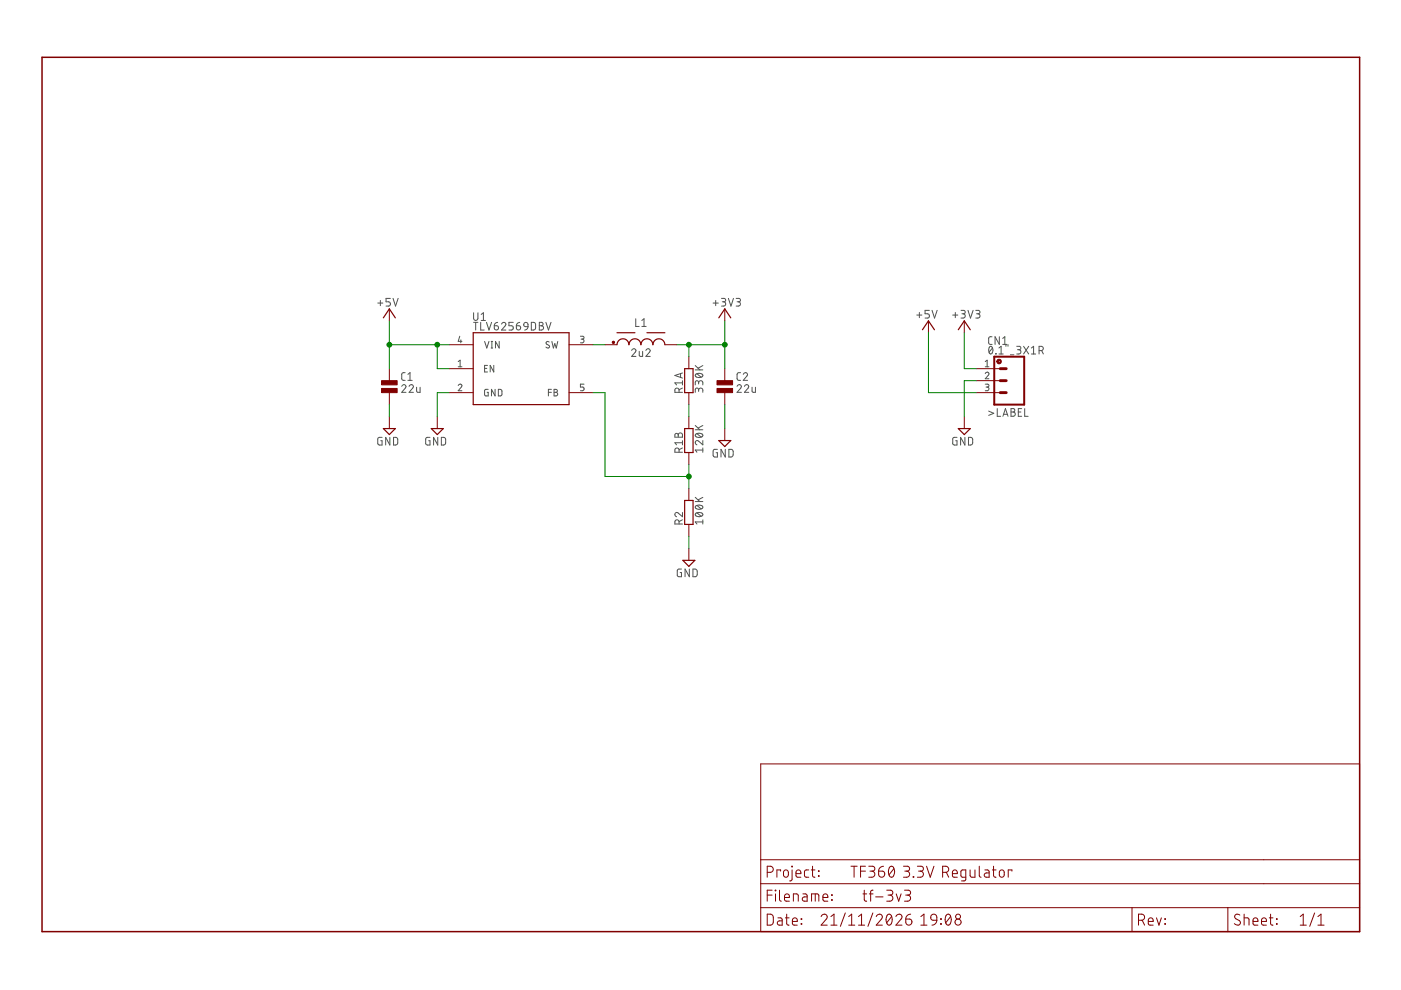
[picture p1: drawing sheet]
<?xml version="1.0" encoding="utf-8"?>
<!DOCTYPE eagle SYSTEM "eagle.dtd">
<eagle version="9.0.1">
<drawing>
<settings>
<setting alwaysvectorfont="yes"/>
<setting verticaltext="up"/>
</settings>
<grid distance="2.54" unitdist="mm" unit="mm" style="lines" multiple="1" display="yes" altdistance="0.254" altunitdist="mm" altunit="mm"/>
<schematic xreflabel="%F%N/%S.%C%R" xrefpart="/%S.%C%R">
<libraries>
<library name="jc-connectors">
<symbols>
<symbol name="CONN_3X1">
<wire x1="-3.81" y1="5.08" x2="2.54" y2="5.08" width="0.4064" layer="94"/>
<wire x1="-1.27" y1="-2.54" x2="-2.54" y2="-2.54" width="0.6096" layer="94"/>
<wire x1="-1.27" y1="0" x2="-2.54" y2="0" width="0.6096" layer="94"/>
<wire x1="-1.27" y1="2.54" x2="-2.54" y2="2.54" width="0.6096" layer="94"/>
<wire x1="2.54" y1="-5.08" x2="2.54" y2="5.08" width="0.4064" layer="94"/>
<wire x1="-3.81" y1="5.08" x2="-3.81" y2="-5.08" width="0.4064" layer="94"/>
<wire x1="2.54" y1="-5.08" x2="-3.81" y2="-5.08" width="0.4064" layer="94"/>
<text x="-5.08" y="5.588" size="1.778" layer="96">&gt;VALUE</text>
<text x="-5.08" y="7.62" size="1.778" layer="95">&gt;NAME</text>
<pin name="1" x="-7.62" y="2.54" visible="pad" length="middle" direction="pas" swaplevel="1"/>
<pin name="2" x="-7.62" y="0" visible="pad" length="middle" direction="pas" swaplevel="1"/>
<pin name="3" x="-7.62" y="-2.54" visible="pad" length="middle" direction="pas" swaplevel="1"/>
<circle x="-2.794" y="4.064" radius="0.359209375" width="0.254" layer="94"/>
<text x="-5.08" y="-7.62" size="1.778" layer="95">&gt;LABEL</text>
</symbol>
</symbols>
<devicesets>
<deviceset name="0.1&quot;_3X1" prefix="CN">
<gates>
<gate name="G$1" symbol="CONN_3X1" x="2.54" y="0"/>
</gates>
<devices>
<device name="R" package="0.1&quot;_3X1-ROUND">
<connects>
<connect gate="G$1" pin="1" pad="1"/>
<connect gate="G$1" pin="2" pad="2"/>
<connect gate="G$1" pin="3" pad="3"/>
</connects>
<technologies>
<technology name=""/>
</technologies>
</device>
</devices>
</deviceset>
</devicesets>
</library>
<library name="jc-supplies">
<symbols>
<symbol name="+5V">
<wire x1="1.27" y1="-1.905" x2="0" y2="0" width="0.254" layer="94"/>
<wire x1="0" y1="0" x2="-1.27" y2="-1.905" width="0.254" layer="94"/>
<text x="-2.54" y="0.508" size="1.778" layer="96">&gt;VALUE</text>
<pin name="+5V" x="0" y="-2.54" visible="off" length="short" direction="sup" rot="R90"/>
</symbol>
<symbol name="+3V3">
<wire x1="1.27" y1="-1.905" x2="0" y2="0" width="0.254" layer="94"/>
<wire x1="0" y1="0" x2="-1.27" y2="-1.905" width="0.254" layer="94"/>
<text x="-2.54" y="0.508" size="1.778" layer="96">&gt;VALUE</text>
<pin name="+3V3" x="0" y="-2.54" visible="off" length="short" direction="sup" rot="R90"/>
</symbol>
<symbol name="GND">
<wire x1="-1.27" y1="0" x2="1.27" y2="0" width="0.254" layer="94"/>
<wire x1="1.27" y1="0" x2="0" y2="-1.27" width="0.254" layer="94"/>
<wire x1="0" y1="-1.27" x2="-1.27" y2="0" width="0.254" layer="94"/>
<text x="-2.54" y="-3.556" size="1.778" layer="96">&gt;VALUE</text>
<pin name="GND" x="0" y="2.54" visible="off" length="short" direction="sup" rot="R270"/>
</symbol>
</symbols>
<devicesets>
<deviceset name="+5V" prefix="+5V">
<gates>
<gate name="1" symbol="+5V" x="0" y="0"/>
</gates>
<devices>
<device name="">
<technologies>
<technology name=""/>
</technologies>
</device>
</devices>
</deviceset>
<deviceset name="+3V3" prefix="+3V3">
<gates>
<gate name="G$1" symbol="+3V3" x="0" y="0"/>
</gates>
<devices>
<device name="">
<technologies>
<technology name=""/>
</technologies>
</device>
</devices>
</deviceset>
<deviceset name="GND" prefix="SUPPLY">
<gates>
<gate name="GND" symbol="GND" x="0" y="0"/>
</gates>
<devices>
<device name="">
<technologies>
<technology name=""/>
</technologies>
</device>
</devices>
</deviceset>
</devicesets>
</library>
<library name="jc-vreg">
<symbols>
<symbol name="TLV62569">
<wire x1="-10.16" y1="7.62" x2="-10.16" y2="-7.62" width="0.254" layer="94"/>
<wire x1="-10.16" y1="-7.62" x2="10.16" y2="-7.62" width="0.254" layer="94"/>
<wire x1="10.16" y1="-7.62" x2="10.16" y2="7.62" width="0.254" layer="94"/>
<wire x1="10.16" y1="7.62" x2="-10.16" y2="7.62" width="0.254" layer="94"/>
<text x="-10.16" y="10.16" size="1.778" layer="95">&gt;NAME</text>
<text x="-10.16" y="8.128" size="1.778" layer="96">&gt;VALUE</text>
<pin name="VIN" x="-15.24" y="5.08" length="middle" direction="pas"/>
<pin name="SW" x="15.24" y="5.08" length="middle" direction="pas" rot="R180"/>
<pin name="GND" x="-15.24" y="-5.08" length="middle" direction="pas"/>
<pin name="EN" x="-15.24" y="0" length="middle" direction="pas"/>
<pin name="FB" x="15.24" y="-5.08" length="middle" direction="pas" rot="R180"/>
</symbol>
</symbols>
<devicesets>
<deviceset name="TLV62569" prefix="U">
<gates>
<gate name="G$1" symbol="TLV62569" x="0" y="0"/>
</gates>
<devices>
<device name="DBV" package="SOT23-5">
<connects>
<connect gate="G$1" pin="EN" pad="1"/>
<connect gate="G$1" pin="FB" pad="5"/>
<connect gate="G$1" pin="GND" pad="2"/>
<connect gate="G$1" pin="SW" pad="3"/>
<connect gate="G$1" pin="VIN" pad="4"/>
</connects>
<technologies>
<technology name=""/>
</technologies>
</device>
</devices>
</deviceset>
</devicesets>
</library>
<library name="jc-inductors">
<symbols>
<symbol name="L_GAP_POINT">
<wire x1="-5.08" y1="0" x2="-2.54" y2="0" width="0.254" layer="94" curve="-180"/>
<wire x1="-2.54" y1="0" x2="0" y2="0" width="0.254" layer="94" curve="-180"/>
<wire x1="0" y1="0" x2="2.54" y2="0" width="0.254" layer="94" curve="-180"/>
<wire x1="2.54" y1="0" x2="5.08" y2="0" width="0.254" layer="94" curve="-180"/>
<wire x1="-1.27" y1="2.54" x2="-5.08" y2="2.54" width="0.254" layer="94"/>
<wire x1="5.08" y1="2.54" x2="1.27" y2="2.54" width="0.254" layer="94"/>
<pin name="1" x="-7.62" y="0" visible="off" length="short" direction="pas"/>
<pin name="2" x="7.62" y="0" visible="off" length="short" direction="pas" rot="R180"/>
<text x="0" y="3.81" size="1.778" layer="95" align="bottom-center">&gt;NAME</text>
<text x="0" y="-2.54" size="1.778" layer="96" align="bottom-center">&gt;VALUE</text>
<circle x="-5.842" y="0.508" radius="0.127" width="0.254" layer="94"/>
</symbol>
</symbols>
<devicesets>
<deviceset name="L" prefix="L" uservalue="yes">
<gates>
<gate name="G$1" symbol="L_GAP_POINT" x="0" y="0"/>
</gates>
<devices>
<device name="TAITECH_HPC30XX" package="TAITECH_HPC30XX">
<connects>
<connect gate="G$1" pin="1" pad="P$1"/>
<connect gate="G$1" pin="2" pad="P$2"/>
</connects>
<technologies>
<technology name="-"/>
</technologies>
</device>
<device name="TAITECH_HPC2016XX" package="TAITECH_HPC2016XX">
<connects>
<connect gate="G$1" pin="1" pad="P$1"/>
<connect gate="G$1" pin="2" pad="P$2"/>
</connects>
<technologies>
<technology name="-"/>
</technologies>
</device>
<device name="TAITECH_HPC2520XX" package="TAITECH_HPC2520XX">
<connects>
<connect gate="G$1" pin="1" pad="P$1"/>
<connect gate="G$1" pin="2" pad="P$2"/>
</connects>
<technologies>
<technology name="-"/>
</technologies>
</device>
<device name="TAITECH_HPC60XX" package="TAITECH_HPC60XX">
<connects>
<connect gate="G$1" pin="1" pad="P$1"/>
<connect gate="G$1" pin="2" pad="P$2"/>
</connects>
<technologies>
<technology name="-"/>
</technologies>
</device>
<device name="0201" package="0201">
<connects>
<connect gate="G$1" pin="1" pad="1"/>
<connect gate="G$1" pin="2" pad="2"/>
</connects>
<technologies>
<technology name=""/>
</technologies>
</device>
<device name="0402" package="0402">
<connects>
<connect gate="G$1" pin="1" pad="1"/>
<connect gate="G$1" pin="2" pad="2"/>
</connects>
<technologies>
<technology name=""/>
</technologies>
</device>
<device name="0603" package="0603">
<connects>
<connect gate="G$1" pin="1" pad="1"/>
<connect gate="G$1" pin="2" pad="2"/>
</connects>
<technologies>
<technology name=""/>
</technologies>
</device>
<device name="0805" package="0805">
<connects>
<connect gate="G$1" pin="1" pad="1"/>
<connect gate="G$1" pin="2" pad="2"/>
</connects>
<technologies>
<technology name=""/>
</technologies>
</device>
<device name="SHOUHAN_CYA0630" package="SHOUHAN_CYA0630">
<connects>
<connect gate="G$1" pin="1" pad="P$1"/>
<connect gate="G$1" pin="2" pad="P$2"/>
</connects>
<technologies>
<technology name="-"/>
</technologies>
</device>
<device name="SHOUHAN_CYH125" package="SHOUHAN_CYH125">
<connects>
<connect gate="G$1" pin="1" pad="P$1"/>
<connect gate="G$1" pin="2" pad="P$2"/>
</connects>
<technologies>
<technology name="-"/>
</technologies>
</device>
<device name="COILCRAFT_LPS6225" package="COILCRAFT_LPS6225">
<connects>
<connect gate="G$1" pin="1" pad="1"/>
<connect gate="G$1" pin="2" pad="2"/>
</connects>
<technologies>
<technology name="-"/>
</technologies>
</device>
<device name="COILCRAFT_MSS5131" package="COILCRAFT_MSS5131">
<connects>
<connect gate="G$1" pin="1" pad="1"/>
<connect gate="G$1" pin="2" pad="2"/>
</connects>
<technologies>
<technology name="-"/>
</technologies>
</device>
<device name="BOURNS_SRR1260A" package="BOURNS_SRR1260A">
<connects>
<connect gate="G$1" pin="1" pad="P$1"/>
<connect gate="G$1" pin="2" pad="P$2"/>
</connects>
<technologies>
<technology name="-"/>
</technologies>
</device>
<device name="TAITECH_HPC50XX" package="TAITECH_HPC50XX">
<connects>
<connect gate="G$1" pin="1" pad="P$1"/>
<connect gate="G$1" pin="2" pad="P$2"/>
</connects>
<technologies>
<technology name="-"/>
</technologies>
</device>
<device name="ANR6028" package="ANR6028">
<connects>
<connect gate="G$1" pin="1" pad="P$1"/>
<connect gate="G$1" pin="2" pad="P$2"/>
</connects>
<technologies>
<technology name="-"/>
</technologies>
</device>
</devices>
</deviceset>
</devicesets>
</library>
<library name="jc-passive">
<symbols>
<symbol name="RES">
<wire x1="-2.54" y1="-0.889" x2="2.54" y2="-0.889" width="0.254" layer="94"/>
<wire x1="2.54" y1="0.889" x2="-2.54" y2="0.889" width="0.254" layer="94"/>
<wire x1="2.54" y1="-0.889" x2="2.54" y2="0.889" width="0.254" layer="94"/>
<wire x1="-2.54" y1="-0.889" x2="-2.54" y2="0.889" width="0.254" layer="94"/>
<text x="-2.54" y="1.27" size="1.778" layer="95">&gt;NAME</text>
<text x="-2.54" y="-1.27" size="1.778" layer="96" align="top-left">&gt;VALUE</text>
<pin name="2" x="5.08" y="0" visible="off" length="short" direction="pas" swaplevel="1" rot="R180"/>
<pin name="1" x="-5.08" y="0" visible="off" length="short" direction="pas" swaplevel="1"/>
</symbol>
<symbol name="CAP-NPOL">
<text x="2.54" y="0" size="1.778" layer="95">&gt;NAME</text>
<text x="2.54" y="-2.54" size="1.778" layer="96">&gt;VALUE</text>
<pin name="1" x="0" y="2.54" visible="off" length="short" direction="pas" swaplevel="1" rot="R270"/>
<pin name="2" x="0" y="-5.08" visible="off" length="short" direction="pas" swaplevel="1" rot="R90"/>
<rectangle x1="-1.651" y1="-2.54" x2="1.651" y2="-1.651" layer="94"/>
<rectangle x1="-1.651" y1="-0.889" x2="1.651" y2="0" layer="94" rot="R180"/>
</symbol>
</symbols>
<devicesets>
<deviceset name="RES" prefix="R" uservalue="yes">
<gates>
<gate name="G$1" symbol="RES" x="0" y="0"/>
</gates>
<devices>
<device name="SMD_0201" package="0201">
<connects>
<connect gate="G$1" pin="1" pad="1"/>
<connect gate="G$1" pin="2" pad="2"/>
</connects>
<technologies>
<technology name="-"/>
</technologies>
</device>
<device name="SMD_0402" package="0402">
<connects>
<connect gate="G$1" pin="1" pad="1"/>
<connect gate="G$1" pin="2" pad="2"/>
</connects>
<technologies>
<technology name="-"/>
</technologies>
</device>
<device name="SMD_0603" package="0603">
<connects>
<connect gate="G$1" pin="1" pad="1"/>
<connect gate="G$1" pin="2" pad="2"/>
</connects>
<technologies>
<technology name="-"/>
</technologies>
</device>
<device name="SMD_0805" package="0805">
<connects>
<connect gate="G$1" pin="1" pad="1"/>
<connect gate="G$1" pin="2" pad="2"/>
</connects>
<technologies>
<technology name="-"/>
</technologies>
</device>
<device name="SMD_1206" package="1206">
<connects>
<connect gate="G$1" pin="1" pad="1"/>
<connect gate="G$1" pin="2" pad="2"/>
</connects>
<technologies>
<technology name="-"/>
</technologies>
</device>
<device name="SMD_1210" package="1210">
<connects>
<connect gate="G$1" pin="1" pad="1"/>
<connect gate="G$1" pin="2" pad="2"/>
</connects>
<technologies>
<technology name="-"/>
</technologies>
</device>
<device name="0204_5H" package="RES_TH-0204_5H">
<connects>
<connect gate="G$1" pin="1" pad="1"/>
<connect gate="G$1" pin="2" pad="2"/>
</connects>
<technologies>
<technology name="-"/>
</technologies>
</device>
<device name="0204_7.5H" package="RES_TH-0204_7.5H">
<connects>
<connect gate="G$1" pin="1" pad="1"/>
<connect gate="G$1" pin="2" pad="2"/>
</connects>
<technologies>
<technology name="-"/>
</technologies>
</device>
<device name="0207_10H" package="RES_TH-0207_10H">
<connects>
<connect gate="G$1" pin="1" pad="1"/>
<connect gate="G$1" pin="2" pad="2"/>
</connects>
<technologies>
<technology name="-"/>
</technologies>
</device>
<device name="0309_2.5V" package="RES_TH-0309_2.5V">
<connects>
<connect gate="G$1" pin="1" pad="1"/>
<connect gate="G$1" pin="2" pad="2"/>
</connects>
<technologies>
<technology name="-"/>
</technologies>
</device>
<device name="SMD_2512" package="2512">
<connects>
<connect gate="G$1" pin="1" pad="1"/>
<connect gate="G$1" pin="2" pad="2"/>
</connects>
<technologies>
<technology name="-"/>
</technologies>
</device>
</devices>
</deviceset>
<deviceset name="CAP_NPOL" prefix="C" uservalue="yes">
<gates>
<gate name="G$1" symbol="CAP-NPOL" x="0" y="0"/>
</gates>
<devices>
<device name="0201" package="0201">
<connects>
<connect gate="G$1" pin="1" pad="1"/>
<connect gate="G$1" pin="2" pad="2"/>
</connects>
<technologies>
<technology name="-"/>
</technologies>
</device>
<device name="0402" package="0402">
<connects>
<connect gate="G$1" pin="1" pad="1"/>
<connect gate="G$1" pin="2" pad="2"/>
</connects>
<technologies>
<technology name="-"/>
</technologies>
</device>
<device name="0603" package="0603">
<connects>
<connect gate="G$1" pin="1" pad="1"/>
<connect gate="G$1" pin="2" pad="2"/>
</connects>
<technologies>
<technology name="-"/>
</technologies>
</device>
<device name="1206" package="1206">
<connects>
<connect gate="G$1" pin="1" pad="1"/>
<connect gate="G$1" pin="2" pad="2"/>
</connects>
<technologies>
<technology name="-"/>
</technologies>
</device>
<device name="0805" package="0805">
<connects>
<connect gate="G$1" pin="1" pad="1"/>
<connect gate="G$1" pin="2" pad="2"/>
</connects>
<technologies>
<technology name="-"/>
</technologies>
</device>
<device name="1210" package="1210">
<connects>
<connect gate="G$1" pin="1" pad="1"/>
<connect gate="G$1" pin="2" pad="2"/>
</connects>
<technologies>
<technology name="-"/>
</technologies>
</device>
<device name="BOX-2.5P-024X044" package="CAP_BOX-025-024X044">
<connects>
<connect gate="G$1" pin="1" pad="1"/>
<connect gate="G$1" pin="2" pad="2"/>
</connects>
<technologies>
<technology name="-"/>
</technologies>
</device>
<device name="BOX-2.5P-025X050" package="CAP_BOX-025-025X050">
<connects>
<connect gate="G$1" pin="1" pad="1"/>
<connect gate="G$1" pin="2" pad="2"/>
</connects>
<technologies>
<technology name="-"/>
</technologies>
</device>
<device name="BOX-2.5P-030X050" package="CAP_BOX-025-030X050">
<connects>
<connect gate="G$1" pin="1" pad="1"/>
<connect gate="G$1" pin="2" pad="2"/>
</connects>
<technologies>
<technology name="-"/>
</technologies>
</device>
<device name="BOX-2.5P-040X050" package="CAP_BOX-025-040X050">
<connects>
<connect gate="G$1" pin="1" pad="1"/>
<connect gate="G$1" pin="2" pad="2"/>
</connects>
<technologies>
<technology name="-"/>
</technologies>
</device>
<device name="BOX-2.5P-050X050" package="CAP_BOX-025-050X050">
<connects>
<connect gate="G$1" pin="1" pad="1"/>
<connect gate="G$1" pin="2" pad="2"/>
</connects>
<technologies>
<technology name="-"/>
</technologies>
</device>
<device name="BOX-5.0P-024X044" package="CAP_BOX-050-024X044">
<connects>
<connect gate="G$1" pin="1" pad="1"/>
<connect gate="G$1" pin="2" pad="2"/>
</connects>
<technologies>
<technology name="-"/>
</technologies>
</device>
<device name="BOX-5.0P-025X075" package="CAP_BOX-050-025X075">
<connects>
<connect gate="G$1" pin="1" pad="1"/>
<connect gate="G$1" pin="2" pad="2"/>
</connects>
<technologies>
<technology name="-"/>
</technologies>
</device>
<device name="BOX-5.0P-030X075" package="CAP_BOX-050-030X075">
<connects>
<connect gate="G$1" pin="1" pad="1"/>
<connect gate="G$1" pin="2" pad="2"/>
</connects>
<technologies>
<technology name="-"/>
</technologies>
</device>
<device name="BOX-5.0P-035X075" package="CAP_BOX-050-035X075">
<connects>
<connect gate="G$1" pin="1" pad="1"/>
<connect gate="G$1" pin="2" pad="2"/>
</connects>
<technologies>
<technology name="-"/>
</technologies>
</device>
<device name="BOX-5.0P-045X075" package="CAP_BOX-050-045X075">
<connects>
<connect gate="G$1" pin="1" pad="1"/>
<connect gate="G$1" pin="2" pad="2"/>
</connects>
<technologies>
<technology name="-"/>
</technologies>
</device>
<device name="BOX-5.0P-050X075" package="CAP_BOX-050-050X075">
<connects>
<connect gate="G$1" pin="1" pad="1"/>
<connect gate="G$1" pin="2" pad="2"/>
</connects>
<technologies>
<technology name="-"/>
</technologies>
</device>
<device name="BOX-5.0P-055X075" package="CAP_BOX-050-055X075">
<connects>
<connect gate="G$1" pin="1" pad="1"/>
<connect gate="G$1" pin="2" pad="2"/>
</connects>
<technologies>
<technology name="-"/>
</technologies>
</device>
<device name="BOX-5.0P-075X075" package="CAP_BOX-050-075X075">
<connects>
<connect gate="G$1" pin="1" pad="1"/>
<connect gate="G$1" pin="2" pad="2"/>
</connects>
<technologies>
<technology name="-"/>
</technologies>
</device>
</devices>
</deviceset>
</devicesets>
</library>
<library name="jc-documentation">
<symbols>
<symbol name="FRAME-A4L-NOGRID">
<frame x1="0" y1="0" x2="279.4" y2="185.42" columns="6" rows="6" layer="94" border-left="no" border-top="no" border-right="no" border-bottom="no"/>
</symbol>
<symbol name="FRAME-DOCFIELD">
<wire x1="0" y1="0" x2="99.06" y2="0" width="0.1016" layer="94"/>
<wire x1="0" y1="0" x2="0" y2="5.08" width="0.1016" layer="94"/>
<wire x1="0" y1="5.08" x2="78.74" y2="5.08" width="0.1016" layer="94"/>
<wire x1="78.74" y1="5.08" x2="99.06" y2="5.08" width="0.1016" layer="94"/>
<wire x1="0" y1="5.08" x2="0" y2="10.16" width="0.1016" layer="94"/>
<wire x1="127" y1="10.16" x2="127" y2="5.08" width="0.1016" layer="94"/>
<wire x1="99.06" y1="5.08" x2="99.06" y2="0" width="0.1016" layer="94"/>
<wire x1="99.06" y1="5.08" x2="127" y2="5.08" width="0.1016" layer="94"/>
<wire x1="99.06" y1="0" x2="127" y2="0" width="0.1016" layer="94"/>
<wire x1="127" y1="10.16" x2="106.68" y2="10.16" width="0.1016" layer="94"/>
<wire x1="106.68" y1="10.16" x2="0" y2="10.16" width="0.1016" layer="94"/>
<wire x1="127" y1="5.08" x2="127" y2="0" width="0.1016" layer="94"/>
<wire x1="0" y1="10.16" x2="0" y2="15.24" width="0.1016" layer="94"/>
<wire x1="127" y1="35.56" x2="0" y2="35.56" width="0.1016" layer="94"/>
<wire x1="127" y1="35.56" x2="127" y2="15.24" width="0.1016" layer="94"/>
<wire x1="0" y1="15.24" x2="106.68" y2="15.24" width="0.1016" layer="94"/>
<wire x1="106.68" y1="15.24" x2="127" y2="15.24" width="0.1016" layer="94"/>
<wire x1="0" y1="15.24" x2="0" y2="35.56" width="0.1016" layer="94"/>
<wire x1="127" y1="15.24" x2="127" y2="10.16" width="0.1016" layer="94"/>
<wire x1="78.74" y1="5.08" x2="78.74" y2="0" width="0.1016" layer="94"/>
<text x="1.27" y="1.27" size="2.54" layer="94" font="vector">Date:</text>
<text x="12.7" y="1.27" size="2.54" layer="94" font="vector">&gt;LAST_DATE_TIME</text>
<text x="100.33" y="1.27" size="2.54" layer="94" font="vector">Sheet:</text>
<text x="114.3" y="1.27" size="2.54" layer="94" font="vector">&gt;SHEET</text>
<text x="80.01" y="1.27" size="2.54" layer="94" font="vector">Rev:</text>
<text x="1.27" y="6.35" size="2.54" layer="94" font="vector">Filename:</text>
<text x="21.59" y="6.35" size="2.54" layer="94" font="vector">&gt;DRAWING_NAME</text>
<text x="90.297" y="1.27" size="2.54" layer="94" font="vector">&gt;DRAWING_REV</text>
<text x="1.27" y="11.43" size="2.54" layer="94" font="vector">Project:</text>
<text x="19.05" y="11.43" size="2.54" layer="94" font="vector">&gt;PROJECT_NAME</text>
</symbol>
</symbols>
<devicesets>
<deviceset name="FRAME-A4L-NOGRID" prefix="FRAME" uservalue="yes">
<gates>
<gate name="G$1" symbol="FRAME-A4L-NOGRID" x="0" y="0"/>
<gate name="G$2" symbol="FRAME-DOCFIELD" x="152.4" y="0" addlevel="must"/>
</gates>
<devices>
<device name="">
<technologies>
<technology name="">
<attribute name="DRAWING_REV" value="" constant="no"/>
</technology>
</technologies>
</device>
</devices>
</deviceset>
</devicesets>
</library>
</libraries>
<attributes>
<attribute name="PROJECT_NAME" value="TF360 3.3V Regulator"/>
</attributes>
<variantdefs>
</variantdefs>
<classes>
<class number="0" name="default" width="0" drill="0">
</class>
</classes>
<parts>
<part name="CN1" library="jc-connectors" deviceset="0.1&quot;_3X1" device="R"/>
<part name="+5V1" library="jc-supplies" deviceset="+5V" device=""/>
<part name="+3V1" library="jc-supplies" deviceset="+3V3" device=""/>
<part name="SUPPLY1" library="jc-supplies" deviceset="GND" device=""/>
<part name="U1" library="jc-vreg" deviceset="TLV62569" device="DBV">
<attribute name="JLC_ROTATION" value="-90"/>
<attribute name="LCSC_PART" value="C141836"/>
</part>
<part name="SUPPLY2" library="jc-supplies" deviceset="GND" device=""/>
<part name="+5V2" library="jc-supplies" deviceset="+5V" device=""/>
<part name="R1A" library="jc-passive" deviceset="RES" device="SMD_0603" technology="-" value="330K">
<attribute name="LCSC_PART" value="C23137"/>
</part>
<part name="R2" library="jc-passive" deviceset="RES" device="SMD_0603" technology="-" value="100K">
<attribute name="LCSC_PART" value="C25803"/>
</part>
<part name="SUPPLY3" library="jc-supplies" deviceset="GND" device=""/>
<part name="C1" library="jc-passive" deviceset="CAP_NPOL" device="0805" technology="-" value="22u">
<attribute name="LCSC_PART" value="C45783"/>
</part>
<part name="C2" library="jc-passive" deviceset="CAP_NPOL" device="0805" technology="-" value="22u">
<attribute name="LCSC_PART" value="C45783"/>
</part>
<part name="SUPPLY4" library="jc-supplies" deviceset="GND" device=""/>
<part name="SUPPLY5" library="jc-supplies" deviceset="GND" device=""/>
<part name="+3V2" library="jc-supplies" deviceset="+3V3" device=""/>
<part name="R1B" library="jc-passive" deviceset="RES" device="SMD_0603" technology="-" value="120K">
<attribute name="LCSC_PART" value="C25808"/>
</part>
<part name="FRAME1" library="jc-documentation" deviceset="FRAME-A4L-NOGRID" device=""/>
<part name="L1" library="jc-inductors" deviceset="L" device="ANR6028" technology="-" value="2u2">
<attribute name="LCSC_PART" value="C7427146"/>
</part>
</parts>
<sheets>
<sheet>
<plain>
</plain>
<instances>
<instance part="CN1" gate="G$1" x="205.74" y="116.84"/>
<instance part="+5V1" gate="1" x="187.96" y="129.54"/>
<instance part="+3V1" gate="G$1" x="195.58" y="129.54"/>
<instance part="SUPPLY1" gate="GND" x="195.58" y="106.68"/>
<instance part="U1" gate="G$1" x="101.6" y="119.38">
<attribute name="LCSC_PART" x="101.6" y="119.38" size="1.778" layer="96" align="top-left" display="off"/>
<attribute name="JLC_ROTATION" x="101.6" y="119.38" size="1.778" layer="96" align="top-left" display="off"/>
</instance>
<instance part="SUPPLY2" gate="GND" x="83.82" y="106.68"/>
<instance part="+5V2" gate="1" x="73.66" y="132.08"/>
<instance part="R1A" gate="G$1" x="137.16" y="116.84" rot="R90">
<attribute name="LCSC_PART" x="137.16" y="116.84" size="1.778" layer="96" rot="R90" align="top-left" display="off"/>
</instance>
<instance part="R2" gate="G$1" x="137.16" y="88.9" rot="R90">
<attribute name="LCSC_PART" x="137.16" y="88.9" size="1.778" layer="96" rot="R90" align="top-left" display="off"/>
</instance>
<instance part="SUPPLY3" gate="GND" x="137.16" y="78.74"/>
<instance part="C1" gate="G$1" x="73.66" y="116.84">
<attribute name="LCSC_PART" x="73.66" y="116.84" size="1.778" layer="96" align="top-left" display="off"/>
</instance>
<instance part="C2" gate="G$1" x="144.78" y="116.84">
<attribute name="LCSC_PART" x="144.78" y="116.84" size="1.778" layer="96" align="top-left" display="off"/>
</instance>
<instance part="SUPPLY4" gate="GND" x="144.78" y="104.14"/>
<instance part="SUPPLY5" gate="GND" x="73.66" y="106.68"/>
<instance part="+3V2" gate="G$1" x="144.78" y="132.08"/>
<instance part="R1B" gate="G$1" x="137.16" y="104.14" rot="R90">
<attribute name="LCSC_PART" x="137.16" y="104.14" size="1.778" layer="96" rot="R90" align="top-left" display="off"/>
</instance>
<instance part="FRAME1" gate="G$1" x="0" y="0"/>
<instance part="FRAME1" gate="G$2" x="152.4" y="0"/>
<instance part="L1" gate="G$1" x="127" y="124.46">
<attribute name="LCSC_PART" x="127" y="124.46" size="1.778" layer="96" align="top-left" display="off"/>
</instance>
</instances>
<busses>
</busses>
<nets>
<net name="+3V3" class="0">
<segment>
<pinref part="CN1" gate="G$1" pin="1"/>
<pinref part="+3V1" gate="G$1" pin="+3V3"/>
<wire x1="198.12" y1="119.38" x2="195.58" y2="119.38" width="0.1524" layer="91"/>
<wire x1="195.58" y1="119.38" x2="195.58" y2="127" width="0.1524" layer="91"/>
</segment>
<segment>
<wire x1="134.62" y1="124.46" x2="137.16" y2="124.46" width="0.1524" layer="91"/>
<pinref part="R1A" gate="G$1" pin="2"/>
<wire x1="137.16" y1="124.46" x2="144.78" y2="124.46" width="0.1524" layer="91"/>
<wire x1="137.16" y1="121.92" x2="137.16" y2="124.46" width="0.1524" layer="91"/>
<pinref part="C2" gate="G$1" pin="1"/>
<wire x1="144.78" y1="119.38" x2="144.78" y2="124.46" width="0.1524" layer="91"/>
<junction x="144.78" y="124.46"/>
<junction x="137.16" y="124.46"/>
<pinref part="+3V2" gate="G$1" pin="+3V3"/>
<wire x1="144.78" y1="129.54" x2="144.78" y2="124.46" width="0.1524" layer="91"/>
<pinref part="L1" gate="G$1" pin="2"/>
</segment>
</net>
<net name="+5V" class="0">
<segment>
<pinref part="CN1" gate="G$1" pin="3"/>
<wire x1="198.12" y1="114.3" x2="187.96" y2="114.3" width="0.1524" layer="91"/>
<pinref part="+5V1" gate="1" pin="+5V"/>
<wire x1="187.96" y1="114.3" x2="187.96" y2="127" width="0.1524" layer="91"/>
</segment>
<segment>
<pinref part="U1" gate="G$1" pin="VIN"/>
<wire x1="86.36" y1="124.46" x2="83.82" y2="124.46" width="0.1524" layer="91"/>
<wire x1="83.82" y1="124.46" x2="73.66" y2="124.46" width="0.1524" layer="91"/>
<wire x1="73.66" y1="124.46" x2="73.66" y2="129.54" width="0.1524" layer="91"/>
<pinref part="+5V2" gate="1" pin="+5V"/>
<pinref part="U1" gate="G$1" pin="EN"/>
<wire x1="86.36" y1="119.38" x2="83.82" y2="119.38" width="0.1524" layer="91"/>
<wire x1="83.82" y1="119.38" x2="83.82" y2="124.46" width="0.1524" layer="91"/>
<junction x="83.82" y="124.46"/>
<pinref part="C1" gate="G$1" pin="1"/>
<wire x1="73.66" y1="119.38" x2="73.66" y2="124.46" width="0.1524" layer="91"/>
<junction x="73.66" y="124.46"/>
</segment>
</net>
<net name="GND" class="0">
<segment>
<pinref part="CN1" gate="G$1" pin="2"/>
<wire x1="198.12" y1="116.84" x2="195.58" y2="116.84" width="0.1524" layer="91"/>
<pinref part="SUPPLY1" gate="GND" pin="GND"/>
<wire x1="195.58" y1="116.84" x2="195.58" y2="109.22" width="0.1524" layer="91"/>
</segment>
<segment>
<pinref part="U1" gate="G$1" pin="GND"/>
<wire x1="86.36" y1="114.3" x2="83.82" y2="114.3" width="0.1524" layer="91"/>
<pinref part="SUPPLY2" gate="GND" pin="GND"/>
<wire x1="83.82" y1="114.3" x2="83.82" y2="109.22" width="0.1524" layer="91"/>
</segment>
<segment>
<pinref part="SUPPLY3" gate="GND" pin="GND"/>
<pinref part="R2" gate="G$1" pin="1"/>
<wire x1="137.16" y1="81.28" x2="137.16" y2="83.82" width="0.1524" layer="91"/>
</segment>
<segment>
<pinref part="C2" gate="G$1" pin="2"/>
<pinref part="SUPPLY4" gate="GND" pin="GND"/>
<wire x1="144.78" y1="111.76" x2="144.78" y2="106.68" width="0.1524" layer="91"/>
</segment>
<segment>
<pinref part="SUPPLY5" gate="GND" pin="GND"/>
<pinref part="C1" gate="G$1" pin="2"/>
<wire x1="73.66" y1="109.22" x2="73.66" y2="111.76" width="0.1524" layer="91"/>
</segment>
</net>
<net name="SW" class="0">
<segment>
<pinref part="U1" gate="G$1" pin="SW"/>
<wire x1="116.84" y1="124.46" x2="119.38" y2="124.46" width="0.1524" layer="91"/>
<pinref part="L1" gate="G$1" pin="1"/>
</segment>
</net>
<net name="FB" class="0">
<segment>
<pinref part="R2" gate="G$1" pin="2"/>
<wire x1="137.16" y1="99.06" x2="137.16" y2="96.52" width="0.1524" layer="91"/>
<wire x1="137.16" y1="96.52" x2="137.16" y2="93.98" width="0.1524" layer="91"/>
<wire x1="137.16" y1="96.52" x2="119.38" y2="96.52" width="0.1524" layer="91"/>
<wire x1="119.38" y1="96.52" x2="119.38" y2="114.3" width="0.1524" layer="91"/>
<pinref part="U1" gate="G$1" pin="FB"/>
<wire x1="119.38" y1="114.3" x2="116.84" y2="114.3" width="0.1524" layer="91"/>
<junction x="137.16" y="96.52"/>
<pinref part="R1B" gate="G$1" pin="1"/>
</segment>
</net>
<net name="N$1" class="0">
<segment>
<pinref part="R1A" gate="G$1" pin="1"/>
<wire x1="137.16" y1="111.76" x2="137.16" y2="109.22" width="0.1524" layer="91"/>
<pinref part="R1B" gate="G$1" pin="2"/>
</segment>
</net>
</nets>
</sheet>
</sheets>
</schematic>
</drawing>
<compatibility>
<note version="8.3" severity="warning">
Since Version 8.3, EAGLE supports URNs for individual library
assets (packages, symbols, and devices). The URNs of those assets
will not be understood (or retained) with this version.
</note>
</compatibility>
</eagle>
